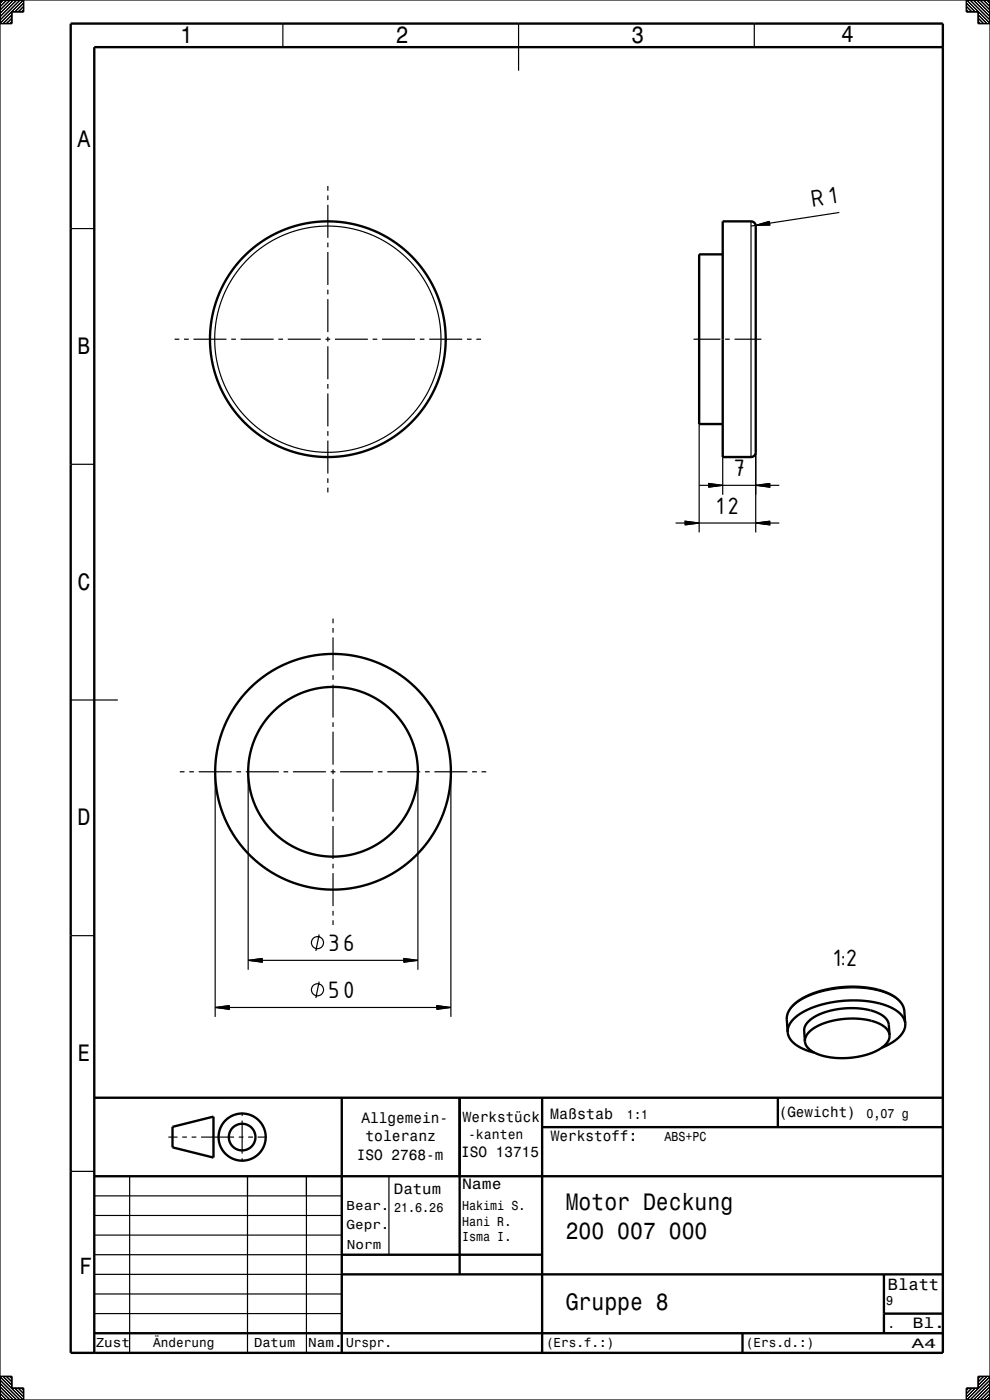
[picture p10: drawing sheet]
<svg xmlns="http://www.w3.org/2000/svg" width="210mm" height="297mm" viewBox="0 0 210 297" stroke-linecap="round" stroke-linejoin="round" font-family="sans-serif">
<!-- layer:  General  -->
<g fill="none" stroke="#000" stroke-width=".25">
<path d="M69.5 39.5v1M69.5 41.5v1M69.5 43.5v7M69.5 51.5v1M69.5 53.5v7M159.3 47v50M160.3 47.8l2.9-.8 .1 .7zM160.3 47.8l-1 .2M178 45.1l-14.8 2.3M37 72h1M39 72h1M41 72h7"/>
<path d="M49 72h1M51 72h7M59 72h1M61 72h7M69 72h1M69.5 61.5v1M69.5 63.5v7M69.5 71.5v1M69.5 73.5v7M71 72h7M79 72h1M81 72h7"/>
<path d="M89 72h1M91 72h7M99 72h1M101 72h1M147.1 72h5.7M153.8 72h1M155.8 72h5.7M69.5 81.5v1M69.5 83.5v7M69.5 91.5v1M69.5 93.5v7M148.3 90v23"/>
<path d="M153.3 97v8M160.3 96v17M69.5 101.5v1M69.5 103.5v1M143.3 111h2M145.3 110.6l3 .4-3 .4zM148.3 103h2M148.3 111h12M150.3 102.6l3 .4-3 .3zM153.3 103h7M160.3 103l3-.4v.7zM160.3 111l3-.4v.8z"/>
<path d="M163.3 103h2M163.3 111h2M70.6 131.2v1M70.6 133.2v1M70.6 135.2v7M70.6 143.2v1M70.6 145.2v7M70.6 153.2v1M70.6 155.2v7M38.1 163.7h1M40.1 163.7h1M42.1 163.7h7"/>
<path d="M45.6 163.7v52M50.1 163.7h1M52.1 163.7h7M52.6 163.7v42M60.1 163.7h1M62.1 163.7h7M70.1 163.7h1M70.6 163.2v1M70.6 165.2v7M70.6 173.2v1M70.6 175.2v7M72.1 163.7h7"/>
<path d="M80.1 163.7h1M82.1 163.7h7M88.6 163.7v42M90.1 163.7h1M92.1 163.7h7M95.6 163.7v52M100.1 163.7h1M102.1 163.7h1M67.7 198.2l-.7 3.5M70.6 183.2v1M70.6 185.2v7M70.6 193.2v1"/>
<path d="M70.6 195.2v1M45.6 213.7l3-.4v.8zM48.6 213.7h44.1M52.6 203.7l3-.4v.8zM55.6 203.7h30.1M67.7 208.2l-.7 3.5M85.7 203.3l2.9 .4-2.9 .4zM92.7 213.3l2.9 .4-2.9 .4zM191.8 214.5l-.3-1.1-.8-1.1-1.3-.9-1.7-.8-1.7-.5-2.3-.4-2.4-.1-2.5 .1-4.6 .7-2.1 .7-1.9 .9-1.5 1-1.1 1.1-.5 1.1-.2 1.1M51.4 236v.7M51.4 237.7v7M35.7 241.2h2"/>
<path d="M38.7 241.2h.9M40.7 241.2h.9M42.7 241.2h6.9M50.7 241.2h1M51.4 245.7v.7M52.6 241.2h1.1M54.6 241.2h2"/>
<circle cx="69.5" cy="72" r="24"/>
<circle cx="67.3" cy="200" r="1.28"/>
<circle cx="67.3" cy="210" r="1.28"/>
</g>
<g fill="none" stroke="#000" stroke-width=".5">
<path d="M153.3 47h6.1l.6 .3 .3 .7v48l-.2 .5-.5 .4-6.3 .1zM153.3 54h-5v36h5M167.1 219l.4 1.3 1.2 1.2 1.9 1.1 2.2 .7M188.7 219.6l-.2-2.2a3.9 3.9 0 0 0-3.1-2.8l-3-.7h-3.4l-3.6 .7-2.7 1.2a3.5 3.5 0 0 0-2.1 2.9l.1 2.2M188.7 219.6a4.1 4.1 0 0 1-2.9 3.4l-3 1-3.2 .5-3.4-.2-2.8-.7a3.6 3.6 0 0 1-2.7-2.7M188.7 219.6a4 4 0 0 0-3.4-2.9l-2.9-.6h-3.2l-3.4 .7-2.8 1.1a3.6 3.6 0 0 0-2.3 3M192 217.2l-.3-1.2-.7-.9-1.1-.9-1.8-.8-2.1-.7-2.2-.3-4.7-.1-2.5 .3-2.3 .5-2 .7-1.8 .8-1.6 1-1 1.1-.7 1.2-.1 1.1M192 217.2l-.2 1.4-1 1.3-1.4 1.2-2.4 1.2M192 217.2l-.2-2.7a4.7 4.7 0 0 0-3.1-3.7 22.6 22.6 0 0 0-19.2 1.4 4.8 4.8 0 0 0-2.6 4.1l.2 2.7M36.6 239.1l8.7-2.2v8.7l-8.7-2.2zM97.5 232.9v16.6"/>
<circle cx="69.5" cy="72" r="25"/>
<circle cx="70.6" cy="163.7" r="18"/>
<circle cx="70.6" cy="163.7" r="25"/>
<circle cx="51.4" cy="241.2" r="5"/>
<circle cx="51.4" cy="241.2" r="2.83"/>
</g>
<!-- layer:  Basic Geometry  -->
<g fill="none" stroke="#000" stroke-width=".25">
<path d="M0 0v297h210v-297M0 0h210M0 0h.1M.7 0l-.7 .7M1.4 0l-1.4 1.4M2.1 0l-2.1 2.1M2.5 3.2l-1.8 1.8M2.5 3.9l-1.1 1.1M2.5 4.6l-.4 .4M2.8 0l-2.8 2.8M3.5 0l-3.5 3.6M4.3 0l-4.3 4.3"/>
<path d="M5 0v2.5h-2.5v2.5h-2.5zM5 .7l-1.8 1.8M5 1.4l-1.1 1.1M5 2.1l-.4 .4M60 5v5M110 5v10M160 5v5M205 0v2.5h2.5v2.5h2.5M205 .7l1.8 1.8M205 1.4l1.1 1.1M205 2.1l.4 .4M205 0l5 5"/>
<path d="M205.8 0l4.2 4.2M206.5 0l3.5 3.5M207.2 0l2.8 2.8M207.5 3.2l1.8 1.8M207.5 3.9l1.1 1.1M207.5 4.6l.4 .4M207.9 0l2.1 2.1M208.6 0l1.4 1.4M209.3 0l.7 .7M210 0h.1M15 48.5h5M15 98.5h5"/>
<path d="M15 148.5h10M15 198.5h5M20 232.9h27.5M200 232.9v54.1h-180M15 248.5h5M20 257.9h52.5M20 253.7h52.5M27.5 249.5v37.5M52.5 249.5v37.5M65 249.5v37.5M82.5 249.5v16.7M20 266.2h77.5"/>
<path d="M20 274.5h52.5M20 270.3h52.5M20 262h52.5M20 278.7h52.5M0 292h2.5v2.5h2.5v2.5M0 296.3l.7 .7M0 295.6l1.4 1.4M0 294.9l2.1 2.1M0 294.2l2.8 2.8M0 293.5l3.5 3.5M0 292.8l4.2 4.2M0 292.1l4.9 4.9"/>
<path d="M.7 292l1.8 1.8M1.4 292l1.1 1.1M2.1 292l.4 .4M3.2 294.5l1.8 1.8M3.9 294.5l1.1 1.1M4.6 294.5l.4 .4M205.4 294.5l-.4 .4M206.1 294.5l-1.1 1.1M206.9 294.5l-1.9 1.9M207.9 292l-.4 .4M208.6 292l-1.1 1.1M209.4 292l-1.9 1.9"/>
<path d="M210 292h-2.5v2.5h-2.5v2.5M210 296.3l-.7 .7M210 295.6l-1.4 1.4M210 294.9l-2.1 2.1M210 294.2l-2.8 2.8M210 293.5l-3.5 3.5M210 292.8l-4.2 4.2M210 292.1l-4.9 4.9"/>
</g>
<g fill="none" stroke="#000" stroke-width=".5">
<path d="M15 5h185v282h-185zM200 10h-180v277M20 232.9h180M72.5 232.9v54.1M97.5 232.9v37.4M115 232.9v54.1M115 239.1h85M165 232.9v6.2M20 249.5h180M72.5 266.2h42.5M72.5 270.3h127.5M187.5 270.3v12.5"/>
<path d="M187.5 278.7h12.5M20 282.8h180M157.5 282.8v4.2"/>
</g>
<!-- layer:  General  -->
<g fill="#000" stroke="#000" stroke-width=".21">
<path d="M160.3 47.8l2.9-.8 .1 .7z" fill-rule="evenodd"/>
<path d="M145.3 110.6l3 .4-3 .4z" fill-rule="evenodd"/>
<path d="M150.3 102.6l3 .4-3 .4z" fill-rule="evenodd"/>
<path d="M160.3 103l3-.4v.8z" fill-rule="evenodd"/>
<path d="M160.3 111l3-.4v.8z" fill-rule="evenodd"/>
<path d="M45.6 213.7l3-.4v.8z" fill-rule="evenodd"/>
<path d="M52.6 203.7l3-.4v.8z" fill-rule="evenodd"/>
<path d="M85.7 203.3l2.9 .4-2.9 .4z" fill-rule="evenodd"/>
<path d="M92.7 213.3l2.9 .4-2.9 .4z" fill-rule="evenodd"/>
</g>
<g font-size="5.4">
<text x="172.3" y="43.9" transform="rotate(-9 172.3 43.9)">R 1</text>
<text x="155.6" y="101">7</text>
<text x="151.9" y="109">12</text>
<text x="69.6" y="201.7">36</text>
<text x="176.6" y="205">1:2</text>
<text x="69.6" y="211.7">50</text>
</g>
<g font-size="5">
<text x="38.2" y="9.1">1</text>
<text x="84" y="9.1">2</text>
<text x="133.9" y="9.1">3</text>
<text x="178.4" y="9">4</text>
<text x="16.5" y="31.1">A</text>
<text x="16.5" y="75.1">B</text>
<text x="16.5" y="125.1">C</text>
<text x="16.5" y="175.1">D</text>
<text x="16.5" y="225.1">E</text>
<text x="120" y="256.8">Motor Deckung</text>
<text x="120" y="262.8">200 007 000</text>
<text x="16.8" y="270.4">F</text>
<text x="120" y="277.8">Gruppe 8</text>
</g>
<text font-size="3.5" x="188.3" y="273.7">Blatt</text>
<g font-size="3.2">
<text x="76.7" y="238.3">Allgemein-</text>
<text x="116.7" y="237.5">Maßstab</text>
<text x="77.5" y="242">toleranz</text>
<text x="97.8" y="245.4">ISO 13715</text>
<text x="116.8" y="242">Werkstoff:</text>
<text x="75.7" y="246">ISO 2768-m</text>
<text x="83.5" y="253.2">Datum</text>
<text x="98" y="252.3">Name</text>
<text x="193.6" y="281.7">Bl.</text>
</g>
<g font-size="3.1">
<text x="98.2" y="238">Werkstück</text>
<text x="165.2" y="236.9">(Gewicht)</text>
</g>
<g font-size="2.9">
<text x="99.3" y="241.7">-kanten</text>
<text x="193.4" y="285.9">A4</text>
</g>
<g font-size="2.8">
<text x="133" y="237.3">1:1</text>
<text x="183.8" y="237.2">0,07 g</text>
<text x="140.9" y="242">ABS+PC</text>
<text x="73.5" y="256.7">Bear.</text>
<text x="83.6" y="257">21.6.26</text>
<text x="98" y="256.7">Hakimi S.</text>
<text x="73.5" y="260.7">Gepr.</text>
<text x="98" y="260">Hani R.</text>
<text x="98" y="263.3">Isma I.</text>
<text x="73.6" y="264.9">Norm</text>
<text x="188" y="276.9">9</text>
<text x="188.3" y="281.7">.</text>
<text x="20.3" y="285.7">Zust</text>
<text x="32.5" y="285.8">Änderung</text>
<text x="53.9" y="285.7">Datum</text>
<text x="65.4" y="285.7">Nam.</text>
<text x="73.4" y="285.8">Urspr.</text>
<text x="115.8" y="285.8">(Ers.f.:)</text>
<text x="158.2" y="285.8">(Ers.d.:)</text>
</g>
</svg>
